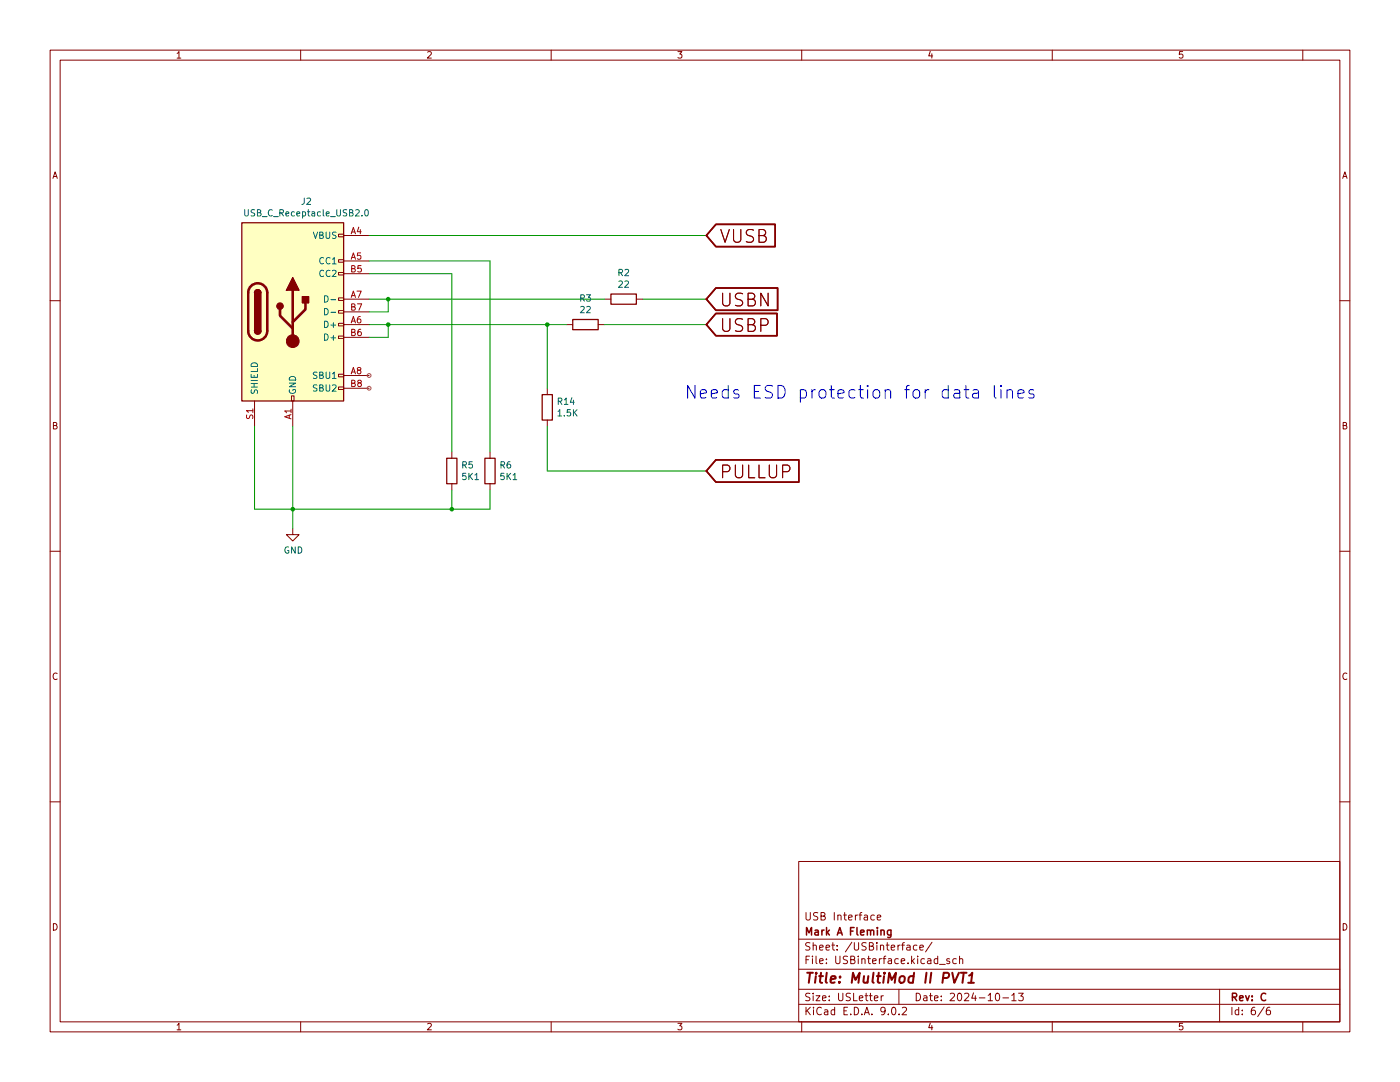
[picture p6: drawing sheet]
(kicad_sch
 (version 20250114)
 (generator "eeschema")
 (generator_version "9.0")
 (paper "USLetter")
 (title_block
  (title "MultiMod II PVT1")
  (date "2024-10-13")
  (rev "C")
  (company "Mark A Fleming")
  (comment 1 "USB Interface"))
 (lib_symbols
  (symbol "Connector:USB_C_Receptacle_USB2.0"
   (pin_names
    (offset 1.016)) (exclude_from_sim no) (in_bom yes) (on_board yes)
   (property "Reference" "J" (at -10.16 19.05 0) (effects (font (size 1.27 1.27)) (justify left)))
   (property "Value" "USB_C_Receptacle_USB2.0" (at 19.05 19.05 0) (effects (font (size 1.27 1.27)) (justify right)))
   (property "Footprint" "" (at 3.81 0 0) (effects (font (size 1.27 1.27)) (hide yes)))
   (property "Datasheet" "https://www.usb.org/sites/default/files/documents/usb_type-c.zip" (at 3.81 0 0) (effects (font (size 1.27 1.27)) (hide yes)))
   (property "Description" "USB 2.0-only Type-C Receptacle connector" (at 0 0 0) (effects (font (size 1.27 1.27)) (hide yes)))
   (symbol "USB_C_Receptacle_USB2.0_0_0"
    (rectangle (start -0.254 -17.78) (end 0.254 -16.764) (stroke (width 0) (type default)) (fill (type none)))
    (rectangle (start 10.16 15.494) (end 9.144 14.986) (stroke (width 0) (type default)) (fill (type none)))
    (rectangle (start 10.16 10.414) (end 9.144 9.906) (stroke (width 0) (type default)) (fill (type none)))
    (rectangle (start 10.16 7.874) (end 9.144 7.366) (stroke (width 0) (type default)) (fill (type none)))
    (rectangle (start 10.16 2.794) (end 9.144 2.286) (stroke (width 0) (type default)) (fill (type none)))
    (rectangle (start 10.16 0.254) (end 9.144 -0.254) (stroke (width 0) (type default)) (fill (type none)))
    (rectangle (start 10.16 -2.286) (end 9.144 -2.794) (stroke (width 0) (type default)) (fill (type none)))
    (rectangle (start 10.16 -4.826) (end 9.144 -5.334) (stroke (width 0) (type default)) (fill (type none)))
    (rectangle (start 10.16 -12.446) (end 9.144 -12.954) (stroke (width 0) (type default)) (fill (type none)))
    (rectangle (start 10.16 -14.986) (end 9.144 -15.494) (stroke (width 0) (type default)) (fill (type none))))
   (symbol "USB_C_Receptacle_USB2.0_0_1"
    (rectangle (start -10.16 17.78) (end 10.16 -17.78) (stroke (width 0.254) (type default)) (fill (type background)))
    (polyline (pts (xy -8.89 -3.81) (xy -8.89 3.81)) (stroke (width 0.508) (type default)) (fill (type none)))
    (rectangle (start -7.62 -3.81) (end -6.35 3.81) (stroke (width 0.254) (type default)) (fill (type outline)))
    (arc (start -7.62 3.81) (mid -6.985 4.4423) (end -6.35 3.81) (stroke (width 0.254) (type default)) (fill (type none)))
    (arc (start -7.62 3.81) (mid -6.985 4.4423) (end -6.35 3.81) (stroke (width 0.254) (type default)) (fill (type outline)))
    (arc (start -8.89 3.81) (mid -6.985 5.7067) (end -5.08 3.81) (stroke (width 0.508) (type default)) (fill (type none)))
    (arc (start -5.08 -3.81) (mid -6.985 -5.7067) (end -8.89 -3.81) (stroke (width 0.508) (type default)) (fill (type none)))
    (arc (start -6.35 -3.81) (mid -6.985 -4.4423) (end -7.62 -3.81) (stroke (width 0.254) (type default)) (fill (type none)))
    (arc (start -6.35 -3.81) (mid -6.985 -4.4423) (end -7.62 -3.81) (stroke (width 0.254) (type default)) (fill (type outline)))
    (polyline (pts (xy -5.08 3.81) (xy -5.08 -3.81)) (stroke (width 0.508) (type default)) (fill (type none)))
    (circle (center -2.54 1.143) (radius 0.635) (stroke (width 0.254) (type default)) (fill (type outline)))
    (polyline (pts (xy -1.27 4.318) (xy 0 6.858) (xy 1.27 4.318) (xy -1.27 4.318)) (stroke (width 0.254) (type default)) (fill (type outline)))
    (polyline (pts (xy 0 -2.032) (xy 2.54 0.508) (xy 2.54 1.778)) (stroke (width 0.508) (type default)) (fill (type none)))
    (polyline (pts (xy 0 -3.302) (xy -2.54 -0.762) (xy -2.54 0.508)) (stroke (width 0.508) (type default)) (fill (type none)))
    (polyline (pts (xy 0 -5.842) (xy 0 4.318)) (stroke (width 0.508) (type default)) (fill (type none)))
    (circle (center 0 -5.842) (radius 1.27) (stroke (width 0) (type default)) (fill (type outline)))
    (rectangle (start 1.905 1.778) (end 3.175 3.048) (stroke (width 0.254) (type default)) (fill (type outline))))
   (symbol "USB_C_Receptacle_USB2.0_1_1"
    (pin passive line (at -7.62 -22.86 90) (length 5.08) (name "SHIELD" (effects (font (size 1.27 1.27)))) (number "S1" (effects (font (size 1.27 1.27)))))
    (pin passive line (at 0 -22.86 90) (length 5.08) (name "GND" (effects (font (size 1.27 1.27)))) (number "A1" (effects (font (size 1.27 1.27)))))
    (pin passive line (at 0 -22.86 90) (length 5.08) (hide yes) (name "GND" (effects (font (size 1.27 1.27)))) (number "A12" (effects (font (size 1.27 1.27)))))
    (pin passive line (at 0 -22.86 90) (length 5.08) (hide yes) (name "GND" (effects (font (size 1.27 1.27)))) (number "B1" (effects (font (size 1.27 1.27)))))
    (pin passive line (at 0 -22.86 90) (length 5.08) (hide yes) (name "GND" (effects (font (size 1.27 1.27)))) (number "B12" (effects (font (size 1.27 1.27)))))
    (pin passive line (at 15.24 15.24 180) (length 5.08) (name "VBUS" (effects (font (size 1.27 1.27)))) (number "A4" (effects (font (size 1.27 1.27)))))
    (pin passive line (at 15.24 15.24 180) (length 5.08) (hide yes) (name "VBUS" (effects (font (size 1.27 1.27)))) (number "A9" (effects (font (size 1.27 1.27)))))
    (pin passive line (at 15.24 15.24 180) (length 5.08) (hide yes) (name "VBUS" (effects (font (size 1.27 1.27)))) (number "B4" (effects (font (size 1.27 1.27)))))
    (pin passive line (at 15.24 15.24 180) (length 5.08) (hide yes) (name "VBUS" (effects (font (size 1.27 1.27)))) (number "B9" (effects (font (size 1.27 1.27)))))
    (pin bidirectional line (at 15.24 10.16 180) (length 5.08) (name "CC1" (effects (font (size 1.27 1.27)))) (number "A5" (effects (font (size 1.27 1.27)))))
    (pin bidirectional line (at 15.24 7.62 180) (length 5.08) (name "CC2" (effects (font (size 1.27 1.27)))) (number "B5" (effects (font (size 1.27 1.27)))))
    (pin bidirectional line (at 15.24 2.54 180) (length 5.08) (name "D-" (effects (font (size 1.27 1.27)))) (number "A7" (effects (font (size 1.27 1.27)))))
    (pin bidirectional line (at 15.24 0 180) (length 5.08) (name "D-" (effects (font (size 1.27 1.27)))) (number "B7" (effects (font (size 1.27 1.27)))))
    (pin bidirectional line (at 15.24 -2.54 180) (length 5.08) (name "D+" (effects (font (size 1.27 1.27)))) (number "A6" (effects (font (size 1.27 1.27)))))
    (pin bidirectional line (at 15.24 -5.08 180) (length 5.08) (name "D+" (effects (font (size 1.27 1.27)))) (number "B6" (effects (font (size 1.27 1.27)))))
    (pin bidirectional line (at 15.24 -12.7 180) (length 5.08) (name "SBU1" (effects (font (size 1.27 1.27)))) (number "A8" (effects (font (size 1.27 1.27)))))
    (pin bidirectional line (at 15.24 -15.24 180) (length 5.08) (name "SBU2" (effects (font (size 1.27 1.27)))) (number "B8" (effects (font (size 1.27 1.27))))))
   (embedded_fonts no))
  (symbol "Device:R"
   (pin_numbers (hide yes))
   (pin_names
    (offset 0)) (exclude_from_sim no) (in_bom yes) (on_board yes)
   (property "Reference" "R" (at 2.032 0 90) (effects (font (size 1.27 1.27))))
   (property "Value" "R" (at 0 0 90) (effects (font (size 1.27 1.27))))
   (property "Footprint" "" (at -1.778 0 90) (effects (font (size 1.27 1.27)) (hide yes)))
   (property "Datasheet" "~" (at 0 0 0) (effects (font (size 1.27 1.27)) (hide yes)))
   (property "Description" "Resistor" (at 0 0 0) (effects (font (size 1.27 1.27)) (hide yes)))
   (symbol "R_0_1"
    (rectangle (start -1.016 -2.54) (end 1.016 2.54) (stroke (width 0.254) (type default)) (fill (type none))))
   (symbol "R_1_1"
    (pin passive line (at 0 3.81 270) (length 1.27) (name "~" (effects (font (size 1.27 1.27)))) (number "1" (effects (font (size 1.27 1.27)))))
    (pin passive line (at 0 -3.81 90) (length 1.27) (name "~" (effects (font (size 1.27 1.27)))) (number "2" (effects (font (size 1.27 1.27))))))
   (embedded_fonts no))
  (symbol "power:GND"
   (power)
   (pin_names
    (offset 0)) (exclude_from_sim no) (in_bom yes) (on_board yes)
   (property "Reference" "#PWR" (at 0 -6.35 0) (effects (font (size 1.27 1.27)) (hide yes)))
   (property "Value" "GND" (at 0 -3.81 0) (effects (font (size 1.27 1.27))))
   (property "Footprint" "" (at 0 0 0) (effects (font (size 1.27 1.27)) (hide yes)))
   (property "Datasheet" "" (at 0 0 0) (effects (font (size 1.27 1.27)) (hide yes)))
   (property "Description" "Power symbol creates a global label with name \"GND\" , ground" (at 0 0 0) (effects (font (size 1.27 1.27)) (hide yes)))
   (symbol "GND_0_1"
    (polyline (pts (xy 0 0) (xy 0 -1.27) (xy 1.27 -1.27) (xy 0 -2.54) (xy -1.27 -1.27) (xy 0 -1.27)) (stroke (width 0) (type default)) (fill (type none))))
   (symbol "GND_1_1"
    (pin power_in line (at 0 0 270) (length 0) (hide yes) (name "GND" (effects (font (size 1.27 1.27)))) (number "1" (effects (font (size 1.27 1.27))))))
   (embedded_fonts no)))
 (text "Needs ESD protection for data lines"
  (exclude_from_sim no)
  (at 136.525 80.01 0)
  (effects (font (size 2.54 2.54)) (justify left bottom)))
 (junction
  (at 109.22 64.77)
  (diameter 0)
  (color 0 0 0 0))
 (junction
  (at 58.42 101.6)
  (diameter 0)
  (color 0 0 0 0))
 (junction
  (at 90.17 101.6)
  (diameter 0)
  (color 0 0 0 0))
 (junction
  (at 77.47 59.69)
  (diameter 0)
  (color 0 0 0 0))
 (junction
  (at 77.47 64.77)
  (diameter 0)
  (color 0 0 0 0))
 (wire
  (pts (xy 109.22 64.77) (xy 113.03 64.77))
  (stroke (width 0) (type default)))
 (wire
  (pts (xy 73.66 64.77) (xy 77.47 64.77))
  (stroke (width 0) (type default)))
 (wire
  (pts (xy 77.47 64.77) (xy 109.22 64.77))
  (stroke (width 0) (type default)))
 (wire
  (pts (xy 73.66 54.61) (xy 90.17 54.61))
  (stroke (width 0) (type default)))
 (wire
  (pts (xy 90.17 54.61) (xy 90.17 90.17))
  (stroke (width 0) (type default)))
 (wire
  (pts (xy 73.66 52.07) (xy 97.79 52.07))
  (stroke (width 0) (type default)))
 (wire
  (pts (xy 77.47 59.69) (xy 120.65 59.69))
  (stroke (width 0) (type default)))
 (wire
  (pts (xy 77.47 67.31) (xy 77.47 64.77))
  (stroke (width 0) (type default)))
 (wire
  (pts (xy 90.17 97.79) (xy 90.17 101.6))
  (stroke (width 0) (type default)))
 (wire
  (pts (xy 50.8 85.09) (xy 50.8 101.6))
  (stroke (width 0) (type default)))
 (wire
  (pts (xy 58.42 101.6) (xy 90.17 101.6))
  (stroke (width 0) (type default)))
 (wire
  (pts (xy 97.79 101.6) (xy 90.17 101.6))
  (stroke (width 0) (type default)))
 (wire
  (pts (xy 50.8 101.6) (xy 58.42 101.6))
  (stroke (width 0) (type default)))
 (wire
  (pts (xy 73.66 62.23) (xy 77.47 62.23))
  (stroke (width 0) (type default)))
 (wire
  (pts (xy 73.66 67.31) (xy 77.47 67.31))
  (stroke (width 0) (type default)))
 (wire
  (pts (xy 109.22 64.77) (xy 109.22 77.47))
  (stroke (width 0) (type default)))
 (wire
  (pts (xy 120.65 64.77) (xy 140.97 64.77))
  (stroke (width 0) (type default)))
 (wire
  (pts (xy 97.79 52.07) (xy 97.79 90.17))
  (stroke (width 0) (type default)))
 (wire
  (pts (xy 58.42 85.09) (xy 58.42 101.6))
  (stroke (width 0) (type default)))
 (wire
  (pts (xy 77.47 62.23) (xy 77.47 59.69))
  (stroke (width 0) (type default)))
 (wire
  (pts (xy 97.79 97.79) (xy 97.79 101.6))
  (stroke (width 0) (type default)))
 (wire
  (pts (xy 109.22 85.09) (xy 109.22 93.98))
  (stroke (width 0) (type default)))
 (wire
  (pts (xy 128.27 59.69) (xy 140.97 59.69))
  (stroke (width 0) (type default)))
 (wire
  (pts (xy 109.22 93.98) (xy 140.97 93.98))
  (stroke (width 0) (type default)))
 (wire
  (pts (xy 58.42 101.6) (xy 58.42 105.41))
  (stroke (width 0) (type default)))
 (wire
  (pts (xy 73.66 59.69) (xy 77.47 59.69))
  (stroke (width 0) (type default)))
 (wire
  (pts (xy 73.66 46.99) (xy 140.97 46.99))
  (stroke (width 0) (type default)))
 (global_label "VUSB"
  (shape input)
  (at 140.97 46.99 0)
  (effects (font (size 2.54 2.54)) (justify left))
  (property "Intersheetrefs" "${INTERSHEET_REFS}" (at 140.97 46.99 0) (effects (font (size 1.27 1.27)) (hide yes))))
 (global_label "USBP"
  (shape input)
  (at 140.97 64.77 0)
  (effects (font (size 2.54 2.54)) (justify left))
  (property "Intersheetrefs" "${INTERSHEET_REFS}" (at 140.97 64.77 0) (effects (font (size 1.27 1.27)) (hide yes))))
 (global_label "PULLUP"
  (shape input)
  (at 140.97 93.98 0)
  (fields_autoplaced yes)
  (effects (font (size 2.54 2.54)) (justify left))
  (property "Intersheetrefs" "${INTERSHEET_REFS}" (at 160.1456 93.98 0) (effects (font (size 1.27 1.27)) (justify left) (hide yes))))
 (global_label "USBN"
  (shape input)
  (at 140.97 59.69 0)
  (effects (font (size 2.54 2.54)) (justify left))
  (property "Intersheetrefs" "${INTERSHEET_REFS}" (at 140.97 59.69 0) (effects (font (size 1.27 1.27)) (hide yes))))
 (symbol
  (lib_id "Device:R")
  (at 90.17 93.98 0)
  (unit 1)
  (exclude_from_sim no)
  (in_bom yes)
  (on_board yes)
  (dnp no)
  (property "Reference" "R5" (at 91.948 92.8116 0) (effects (font (size 1.27 1.27)) (justify left)))
  (property "Value" "5K1" (at 91.948 95.123 0) (effects (font (size 1.27 1.27)) (justify left)))
  (property "Footprint" "Resistor_SMD:R_0603_1608Metric" (at 88.392 93.98 90) (effects (font (size 1.27 1.27)) (hide yes)))
  (property "Datasheet" "~" (at 90.17 93.98 0) (effects (font (size 1.27 1.27)) (hide yes)))
  (property "Description" "" (at 90.17 93.98 0) (effects (font (size 1.27 1.27)) (hide yes)))
  (pin "1")
  (pin "2"))
 (symbol
  (lib_id "power:GND")
  (at 58.42 105.41 0)
  (unit 1)
  (exclude_from_sim no)
  (in_bom yes)
  (on_board yes)
  (dnp no)
  (property "Reference" "#PWR0126" (at 58.42 111.76 0) (effects (font (size 1.27 1.27)) (hide yes)))
  (property "Value" "GND" (at 58.547 109.8042 0) (effects (font (size 1.27 1.27))))
  (property "Footprint" "" (at 58.42 105.41 0) (effects (font (size 1.27 1.27)) (hide yes)))
  (property "Datasheet" "" (at 58.42 105.41 0) (effects (font (size 1.27 1.27)) (hide yes)))
  (property "Description" "" (at 58.42 105.41 0) (effects (font (size 1.27 1.27)) (hide yes)))
  (pin "1"))
 (symbol
  (lib_id "Connector:USB_C_Receptacle_USB2.0")
  (at 58.42 62.23 0)
  (unit 1)
  (exclude_from_sim no)
  (in_bom yes)
  (on_board yes)
  (dnp no)
  (property "Reference" "J2" (at 61.1378 40.2082 0) (effects (font (size 1.27 1.27))))
  (property "Value" "USB_C_Receptacle_USB2.0" (at 61.1378 42.5196 0) (effects (font (size 1.27 1.27))))
  (property "Footprint" "Connector_USB:USB_C_Receptacle_JAE_DX07S016JA1R1500" (at 62.23 62.23 0) (effects (font (size 1.27 1.27)) (hide yes)))
  (property "Datasheet" "https://www.usb.org/sites/default/files/documents/usb_type-c.zip" (at 62.23 62.23 0) (effects (font (size 1.27 1.27)) (hide yes)))
  (property "Description" "" (at 58.42 62.23 0) (effects (font (size 1.27 1.27)) (hide yes)))
  (pin "A1")
  (pin "A12")
  (pin "A4")
  (pin "A5")
  (pin "A6")
  (pin "A7")
  (pin "A8")
  (pin "A9")
  (pin "B1")
  (pin "B12")
  (pin "B4")
  (pin "B5")
  (pin "B6")
  (pin "B7")
  (pin "B8")
  (pin "B9")
  (pin "S1"))
 (symbol
  (lib_id "Device:R")
  (at 97.79 93.98 0)
  (unit 1)
  (exclude_from_sim no)
  (in_bom yes)
  (on_board yes)
  (dnp no)
  (property "Reference" "R6" (at 99.568 92.8116 0) (effects (font (size 1.27 1.27)) (justify left)))
  (property "Value" "5K1" (at 99.568 95.123 0) (effects (font (size 1.27 1.27)) (justify left)))
  (property "Footprint" "Resistor_SMD:R_0603_1608Metric" (at 96.012 93.98 90) (effects (font (size 1.27 1.27)) (hide yes)))
  (property "Datasheet" "~" (at 97.79 93.98 0) (effects (font (size 1.27 1.27)) (hide yes)))
  (property "Description" "" (at 97.79 93.98 0) (effects (font (size 1.27 1.27)) (hide yes)))
  (pin "1")
  (pin "2"))
 (symbol
  (lib_id "Device:R")
  (at 124.46 59.69 270)
  (unit 1)
  (exclude_from_sim no)
  (in_bom yes)
  (on_board yes)
  (dnp no)
  (property "Reference" "R2" (at 124.46 54.4322 90) (effects (font (size 1.27 1.27))))
  (property "Value" "22" (at 124.46 56.7436 90) (effects (font (size 1.27 1.27))))
  (property "Footprint" "Resistor_SMD:R_0603_1608Metric" (at 124.46 57.912 90) (effects (font (size 1.27 1.27)) (hide yes)))
  (property "Datasheet" "~" (at 124.46 59.69 0) (effects (font (size 1.27 1.27)) (hide yes)))
  (property "Description" "" (at 124.46 59.69 0) (effects (font (size 1.27 1.27)) (hide yes)))
  (pin "1")
  (pin "2"))
 (symbol
  (lib_id "Device:R")
  (at 116.84 64.77 90)
  (unit 1)
  (exclude_from_sim no)
  (in_bom yes)
  (on_board yes)
  (dnp no)
  (property "Reference" "R3" (at 116.84 59.5122 90) (effects (font (size 1.27 1.27))))
  (property "Value" "22" (at 116.84 61.8236 90) (effects (font (size 1.27 1.27))))
  (property "Footprint" "Resistor_SMD:R_0603_1608Metric" (at 116.84 66.548 90) (effects (font (size 1.27 1.27)) (hide yes)))
  (property "Datasheet" "~" (at 116.84 64.77 0) (effects (font (size 1.27 1.27)) (hide yes)))
  (property "Description" "" (at 116.84 64.77 0) (effects (font (size 1.27 1.27)) (hide yes)))
  (pin "1")
  (pin "2"))
 (symbol
  (lib_id "Device:R")
  (at 109.22 81.28 0)
  (unit 1)
  (exclude_from_sim no)
  (in_bom yes)
  (on_board yes)
  (dnp no)
  (property "Reference" "R14" (at 110.998 80.1116 0) (effects (font (size 1.27 1.27)) (justify left)))
  (property "Value" "1.5K" (at 110.998 82.423 0) (effects (font (size 1.27 1.27)) (justify left)))
  (property "Footprint" "Resistor_SMD:R_0603_1608Metric" (at 107.442 81.28 90) (effects (font (size 1.27 1.27)) (hide yes)))
  (property "Datasheet" "~" (at 109.22 81.28 0) (effects (font (size 1.27 1.27)) (hide yes)))
  (property "Description" "" (at 109.22 81.28 0) (effects (font (size 1.27 1.27)) (hide yes)))
  (pin "1")
  (pin "2")))
